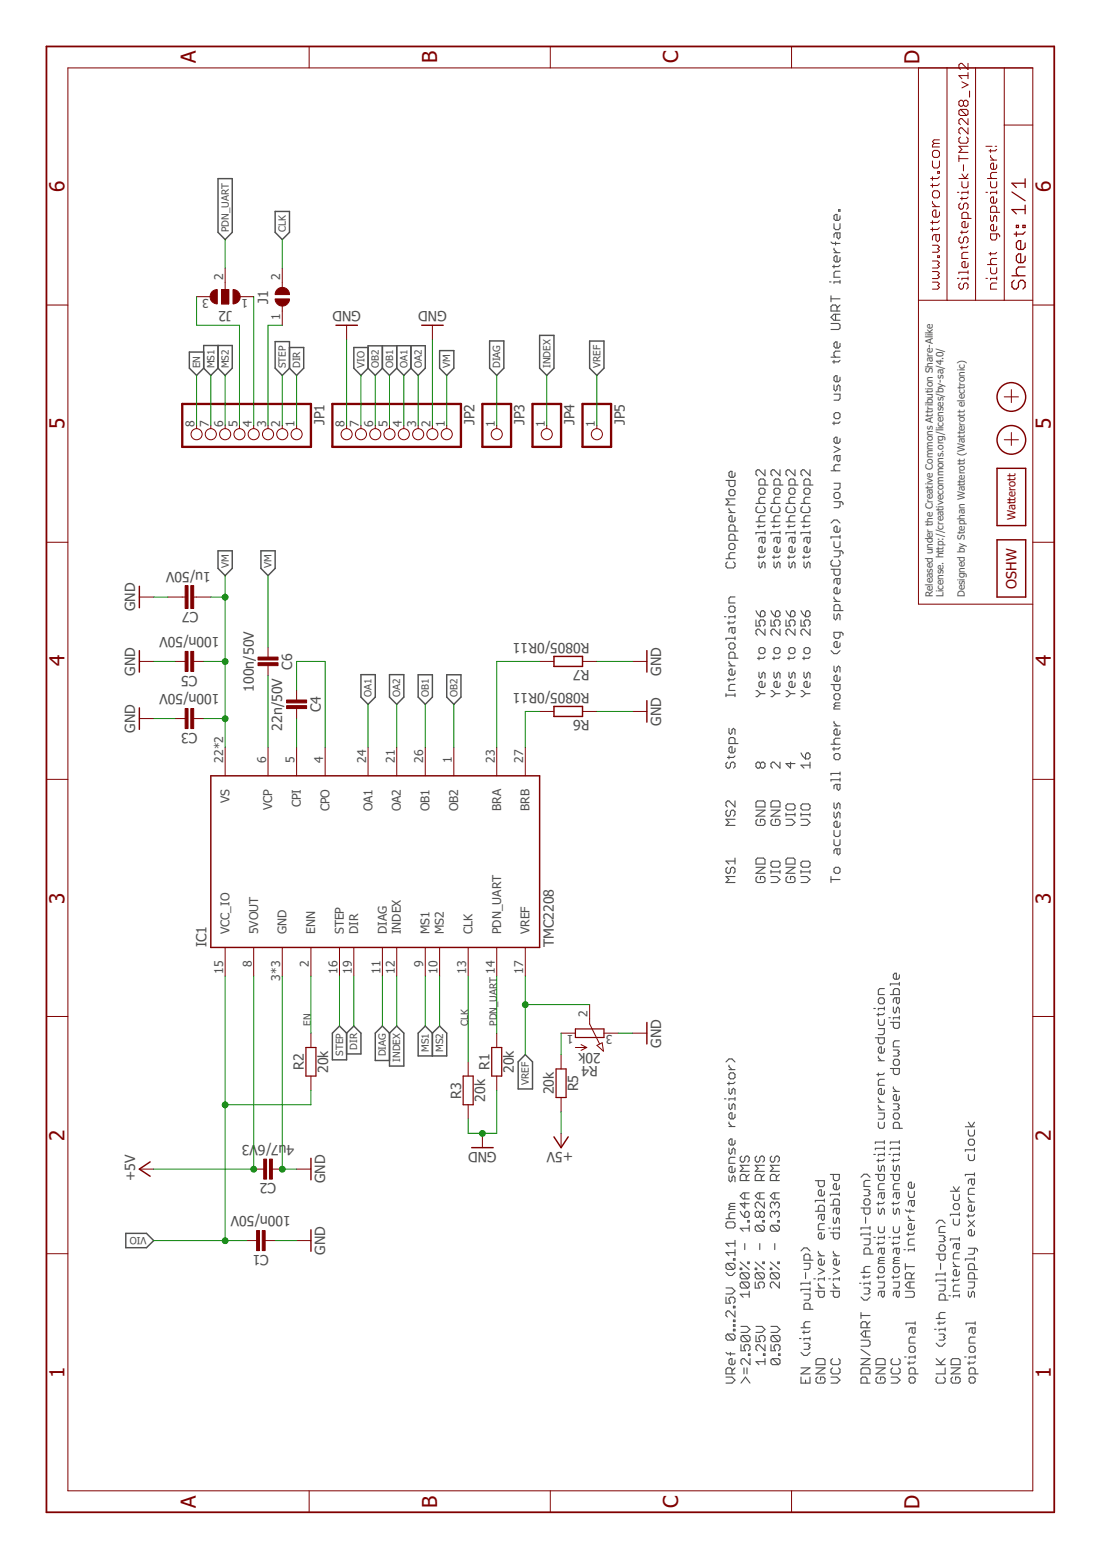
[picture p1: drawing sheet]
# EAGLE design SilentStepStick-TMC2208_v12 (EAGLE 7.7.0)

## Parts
C1  100n/50V  CAPACITOR-0402  [C0402]
C2  4u7/6V3  CAPACITOR-0402  [C0402]
C3  100n/50V  CAPACITOR-0402  [C0402]
C4  22n/50V  CAPACITOR-0402  [C0402]
C5  100n/50V  CAPACITOR-0402  [C0402]
C6  100n/50V  CAPACITOR-0402  [C0402]
C7  1u/50V  C-EUC0805  [C0805]
IC1  TMC2208  [QFN28-PAD]
J1  JUMPER2-0402  [JUMPER2-0402]
J2  JUMPER3-0402-NC  [JUMPER3-0402_NC]
JP1  PINHD-1X08_2.54-S  [1X08-S]
JP2  PINHD-1X08_2.54-S  [1X08-S]
JP3  PINHD-1X1  [1X01]
JP4  PINHD-1X1  [1X01]
JP5  PINHD-1X1  [1X01]
LOGO1  OSHW_LOGOX0070  [OSHW_6X70]
LOGO2  LOGO-S_PLACE_M  [SPARK_TPLACE_M]
R1  20k  RESISTOR-0402  [C0402]
R2  20k  RESISTOR-0402  [C0402]
R3  20k  RESISTOR-0402  [C0402]
R4  20k  POT-EVM3R  [POT_EVM3R]
R5  20k  RESISTOR-0402  [C0402]
R6  R0805/0R11  R-EU_M0805  [M0805]
R7  R0805/0R11  R-EU_M0805  [M0805]
X1  PASSER-04  [PASSER_04MM]
X2  PASSER-04  [PASSER_04MM]

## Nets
+5V: C2.2 IC1.8(5VOUT) R5.2
BRA: IC1.23(BRA) R7.2
BRB: IC1.27(BRB) R6.2
CLK: IC1.13(CLK) J1.2 R3.2
CPI: C4.2 IC1.5(CPI)
CPO: C4.1 IC1.4(CPO)
DIAG: IC1.11(DIAG) JP3.1
DIR: IC1.19(DIR) JP1.1
EN: IC1.2(ENN) JP1.8 R2.2
GND: C1.1 C2.1 C3.2 C5.2 C7.2 IC1.3(GND) IC1.18(GND) IC1.TP(GND) JP2.2 JP2.8 R1.1 R3.1 R4.3(E) R6.1 R7.1
INDEX: IC1.12(INDEX) JP4.1
MS1: IC1.9(MS1) JP1.7
MS2: IC1.10(MS2) JP1.6
N$1: J2.3 JP1.5
N$2: J1.1 JP1.3
N$3: J2.1 JP1.4
OA1: IC1.24(OA1) JP2.4
OA2: IC1.21(OA2) JP2.3
OB1: IC1.26(OB1) JP2.5
OB2: IC1.1(OB2) JP2.6
PDN_UART: IC1.14(PDN_UART) J2.2 R1.2
STEP: IC1.16(STEP) JP1.2
VCP: C6.2 IC1.6(VCP)
VIO: C1.2 IC1.15(VCC_IO) JP2.7 R2.1
VM: C3.1 C5.1 C6.1 C7.1 IC1.22(VS) IC1.28(VS) JP2.1
VREF: IC1.17(VREF) JP5.1 R4.2(S)
VREF1: R4.1(A) R5.1

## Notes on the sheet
- VRef 0...2.5V (0.11 Ohm  sense resistor)
  >=2.50V
    1.25V
    0.50V
  
  EN (with pull-up)
  GND
  VCC
  
  PDN/UART (with pull-down)
  GND
  VCC
  optional
  
  CLK (with pull-down)
  GND
  optional
- MS1
  
  GND
  VIO
  GND
  VIO
  
  To access all other modes (eg spreadCycle) you have to use the UART interface.
- MS2
  
  GND
  GND
  VIO
  VIO
- Steps
  
  8
  2
  4
  16
- Interpolation
  
  Yes to 256
  Yes to 256
  Yes to 256
  Yes to 256
- ChopperMode
  
  stealthChop2
  stealthChop2
  stealthChop2
  stealthChop2
- 100% - 1.64A RMS
   50% - 0.82A RMS
   20% - 0.33A RMS
  
  
  driver enabled
  driver disabled
  
  
  automatic standstill current reduction
  automatic standstill power down disable
  UART interface
  
  
  internal clock
  supply external clock
- Released under the Creative Commons Attribution Share-Alike 
  License. http://creativecommons.org/licenses/by-sa/4.0/
  
  Designed by Stephan Watterott (Watterott electronic)
